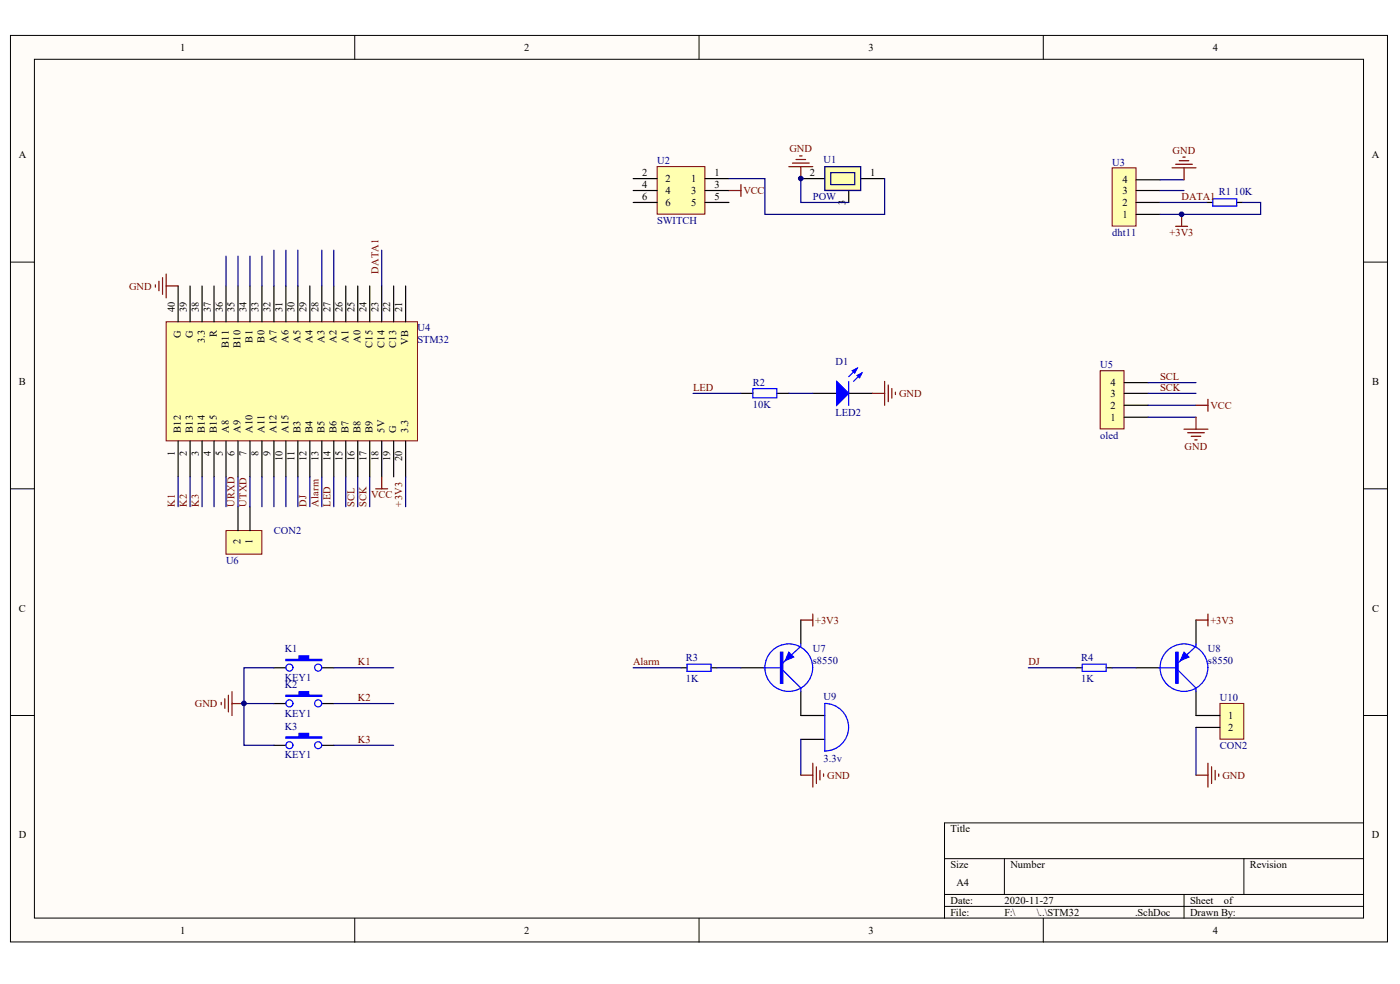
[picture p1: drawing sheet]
# Altium schematic sheet STM32 茶叶温湿度.SchDoc
size A4

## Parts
D1  LED2  [LED]
K1  KEY1  [KEY1]
K2  KEY1  [KEY1]
K3  KEY1  [KEY1]
R1  10K  [R-DIP]
R2  value 10K  [R-DIP]  (hidden comment: 1K)
R3  1K  [R-DIP]
R4  1K  [R-DIP]
U1  POW  [DCM]
U2  SWITCH  [KG1]
U3  dht11  [HDR1X4]
U4  STM32核心板  [STC]
U5  oled  [HDR1X4]
U6  CON2  [SIP2]
U7  s8550  [PNP]
U8  s8550  [PNP]
U9  3.3v 蜂鸣器  [BEEP]
U10  CON2  [SIP2]

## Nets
+3V3: R1.1 U3.1 U4.20(3.3) U7.2(E) U8.2(E)
GND: D1.2(K) K1.1 K2.1 K3.1 U1.2 U1.3 U3.4 U4.40(G) U5.1 U9.2(B) U10.2
VCC: U2.3 U4.18(5V) U5.2
Alarm: R3.1 U4.13(B5)
DATA1: R1.2 U3.2 U4.23(C14)
DJ: R4.1 U4.12(B4)
K1: K1.2 U4.1(B12)
K2: K2.2 U4.2(B13)
K3: K3.2 U4.3(B14)
LED: R2.2 U4.14(B6)
SCK: U4.17(B9) U5.3
SCL: U4.16(B8) U5.4
URXD: U4.6(A9) U6.2
UTXD: U4.7(A10) U6.1
NetD1_1: D1.1(A) R2.1
NetR3_2: R3.2 U7.1(B)
NetR4_2: R4.2 U8.1(B)
NetU1_1: U1.1 U2.1
NetU7_3: U7.3(C) U9.1(A)
NetU8_3: U8.3(C) U10.1

Not connected (* = marked no-connect by the designer): U2 2 4 5 6; U3 3; U4 4(B15) 5(A8) 8(A11) 9(A12) 10(A15) 11(B3) 15(B7) 19(G) 21(VB) 22(C13) 24(C15) 25(A0) 26(A1) 27(A2) 28(A3) 29(A4) 30(A5) 31(A6) 32(A7) 33(B0) 34(B1) 35(B10) 36(B11) 37(R) 38(3.3) 39(G)
